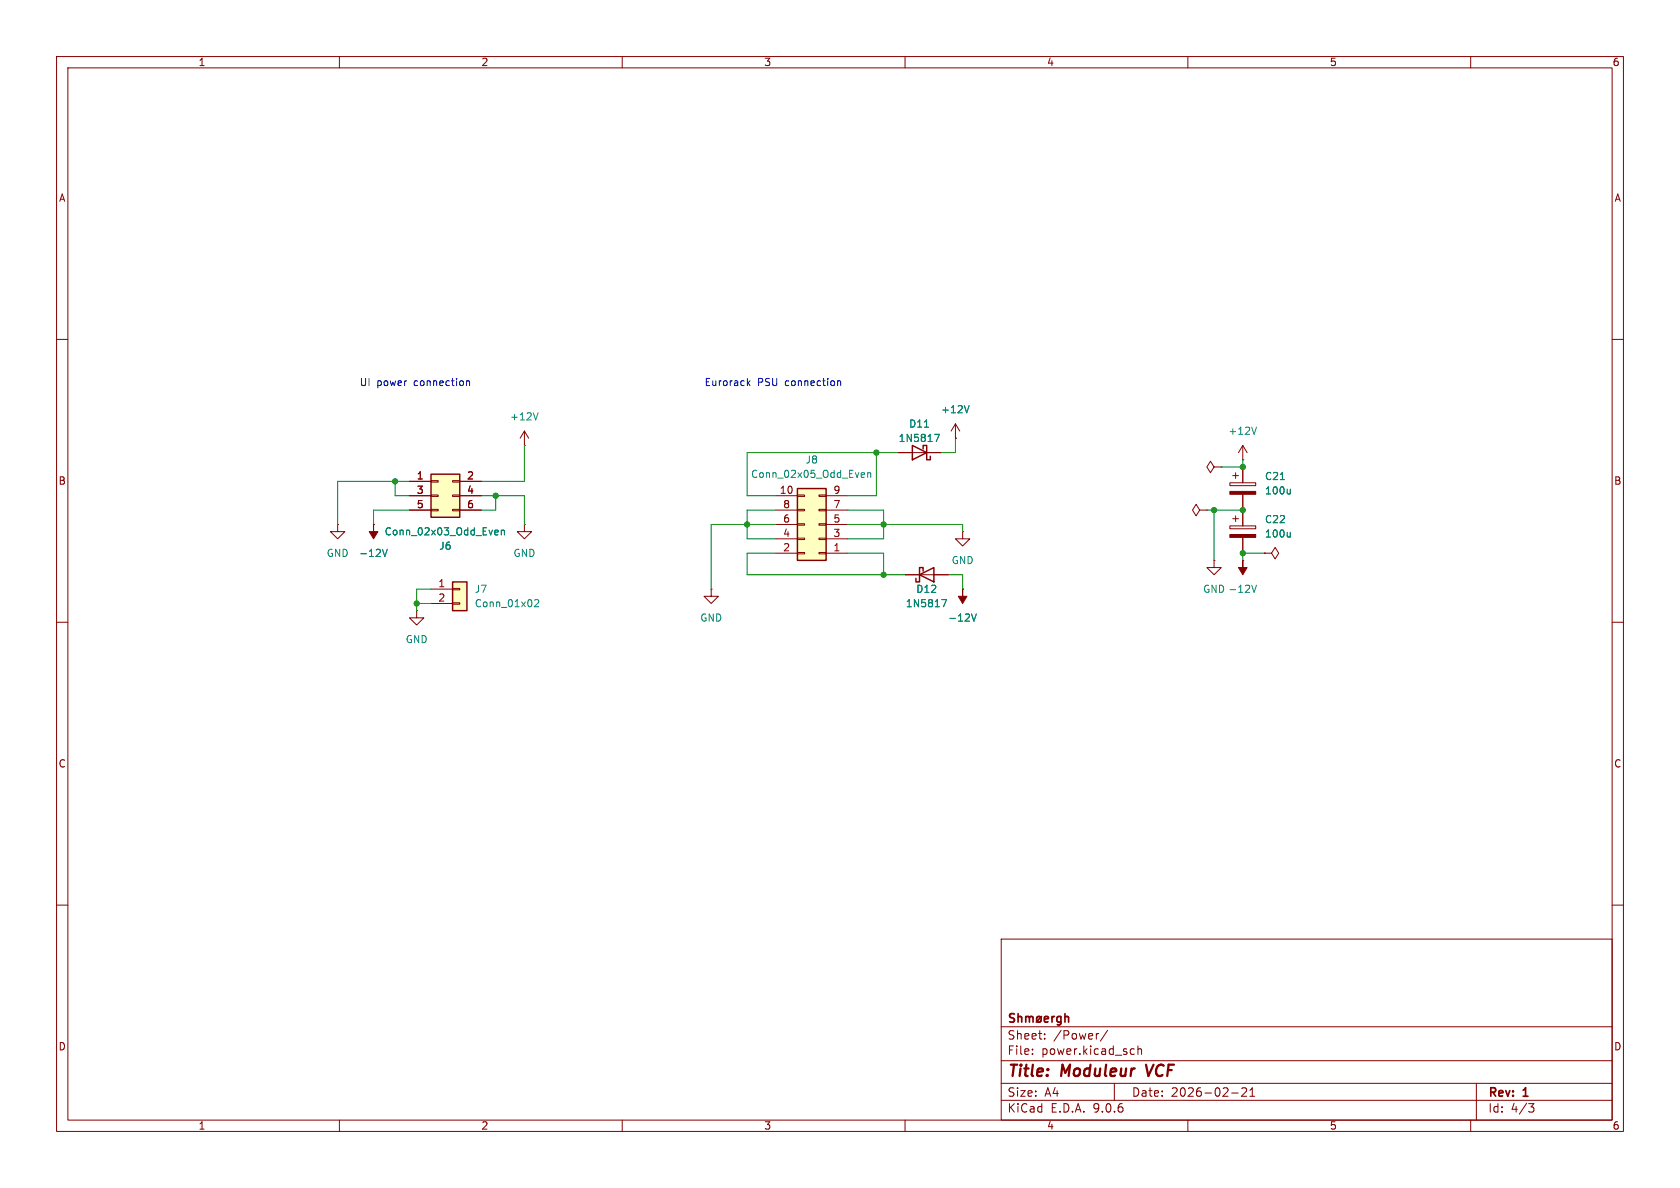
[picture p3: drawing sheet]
<svg xmlns="http://www.w3.org/2000/svg" width="297mm" height="210mm" viewBox="0 0 297 210" stroke-linecap="round" stroke-linejoin="round" font-family="sans-serif">
<g fill="none" stroke="#840000" stroke-width=".18">
<path d="M10 10h277v190h-277zM12 12h273v186h-273zM60 10v2M110 10v2M160 10v2M210 10v2M260 10v2M10 60h2M219.7 78.7v2.6M219.7 78.7l-.8 1.3M219.7 78.7l.8 1.3M285 60h2"/>
<path d="M170.2 94v1.3h1.2l-1.2 1.2-1.3-1.2h1.3M170.2 94h.1M212.1 90.2l-.6-1-.7 1 .7 1 .6-1h1.3M213.4 90.2h.1M214.6 99.1v1.2h1.3l-1.3 1.3-1.2-1.3h1.2M214.6 99.1h.1M214.6 82.6l-.6-1.1-.6 1.1 .6 1 .6-1h1.3M215.9 82.6h.1M217.4 93h4.6v.5h-4.6zM217.4 85.3h4.6v.6h-4.6zM217.9 91.7h1M217.9 84.1h1"/>
<path d="M218.4 83.6v1M218.4 91.2v1M219.7 81.3h.1M219.7 82.6v2.7M219.7 87.4v5.6M219.7 95v2.8M223.5 97.8h1.3l.6-1 .7 1-.7 1-.6-1M223.5 97.8h.1M10 110h2M125.7 104.1v1.3h1.3l-1.3 1.3-1.2-1.3h1.2M125.7 104.1h.1M160 101.6h7.6"/>
<path d="M170.2 104.1h.1M285 110h2M10 160h2M177 166h108v32h-108zM285 160h2M60 198v2M110 198v2M160 198v2M177 194.5h108M177 191.5h108M177 187.5h108M177 181.5h108"/>
<path d="M182.5 186.3v.1M182.5 185.5v.1M184.7 183.6v.1M184.7 182.8v.1M194.2 182.7l-.2 .1M195.8 182.1l-1.3 2M197 191.5v3M200.1 185.4l.4 .1M200.5 186.3l-.4 .1M201.2 185.5l.2-.1 .3 .1 .1 .9M201.2 184.9v1.5M210 198v2"/>
<path d="M217.7 193.2h1.2M219.5 192.4l.6-.1 .2 .1 .1 .3-.9 1.1h.9M221 193.8h.8M221 192.7l.4-.4v1.5M260 198v2M261 191.5v6.5M270.2 195.1h1l-.5 .6 .4 .1 .1 .5-.3 .3h-.4"/>
</g>
<path d="M202.6 188.2l.4 2" fill="none" stroke="#840000" stroke-width=".4"/>
<g fill="none" stroke="#840000" stroke-width=".3">
<path d="M179.3 179.3l-.5-.1-.2 .1v.5l.6 .2 .1 .4-.2 .3-.6-.1M180 179.8l.2-.1 .4 .1v.9M180 179.2v1.5M181.3 179.8l.5-.1 .2 .2M181.3 179.7v1M182 179.9l.2-.2 .4 .1v.9M182 179.9v.8M183.4 179.8l.4-.1 .3 .3v.4l-.3 .3-.4-.1-.1-.2v-.4zM184.1 179.7l-.9 1M186 179.7v1M186.4 179.7l-.3 .1-.1 .2M187.6 179.8l-.5-.1-.3 .3v.4l.2 .2h.6"/>
<path d="M187.6 179.7v1.2l-.3 .3-.4-.1M188.3 179.8l.2-.1 .3 .1 .1 .9M188.3 179.2v1.5M184.6 180.2l.7-.2v-.2l-.5-.1-.2 .2 .1 .7h.6"/>
</g>
<g fill="#840000" stroke="#840000" stroke-width=".18">
<path d="M217.4 94.5h4.6v.5h-4.6z"/>
<path d="M170.2 104.1v1.3h.7l-.7 1.3-.8-1.3h.8z"/>
<path d="M217.4 86.9h4.6v.5h-4.6z"/>
</g>
<path d="M222.1 75.5l-.4 1.3M226.4 84.8h.7M228.1 86.5v.8M228.1 94.1v.8M228.1 94.8l-.2 .1M228.1 87.2l-.2 .1M166.5 106h.8l-.5 1.3M171.8 108.5l.4 1.3 .4-1.3" fill="none" stroke="#008484" stroke-width=".18"/>
<path d="M162.6 101.6l2.5-1.3v2.6zM163.2 101v-.7h-.6v2.6h-.7v-.7" fill="none" stroke="#840000" stroke-width=".25"/>
<path d="M80 102.9h2.5v5.1h-2.5z" fill="#ffffc2"/>
<path d="M161.3 78.7l2.5 1.3-2.5 1.3zM163.2 79.4v-.7h.6v2.6h.7v-.7M80 102.9h2.5v5.1h-2.5z" fill="none" stroke="#840000" stroke-width=".25"/>
<g fill="none" stroke="#840000" stroke-width=".18">
<path d="M168.9 77.5h.1M168.9 74.9l-.8 1.3M168.9 74.9l.8 1.3M168.9 74.9v2.6M59.7 92.7v1.3h-1.3l1.3 1.3 1.3-1.3h-1.3M59.7 92.7h.1M158.7 80h7.7M73.7 108v1.2h1.2l-1.2 1.3-1.3-1.3h1.3M73.7 108h.1M76.2 104.1h3.8M76.2 106.7h3.8M80 104h1.3v.3h-1.3z"/>
<path d="M80 106.6h1.3v.2h-1.3z"/>
</g>
<path d="M163.4 75.5h.8M165.2 76.8h.9l-.6 1.2M171.3 71.7l-.4 1.3M94.5 106.1l.5-.1 .2 .4-.7 .9h.7" fill="none" stroke="#008484" stroke-width=".18"/>
<path d="M76.2 83.8h5.1v7.6h-5.1z" fill="#ffffc2"/>
<path d="M76.2 83.8h5.1v7.6h-5.1z" fill="none" stroke="#840000" stroke-width=".25"/>
<g fill="none" stroke="#840000" stroke-width=".18">
<path d="M66 92.7h.1M72.4 85.1h3.8M72.4 87.6h3.8M72.4 90.2h3.8M76.2 85h1.3v.2h-1.3zM76.2 87.5h1.3v.3h-1.3zM76.2 90h1.3v.3h-1.3zM80 85h1.3v.2h-1.3zM80 87.5h1.3v.3h-1.3zM80 90h1.3v.3h-1.3zM81.3 85.1h3.8M81.3 87.6h3.8"/>
<path d="M81.3 90.2h3.8M219.7 99.1h.1"/>
</g>
<path d="M67.6 97.1l.4 1.3 .5-1.3M87.7 93.7l.3 .1 .1 .2-.6 .1M88 94.5l-.3 .1M88.6 93.8l.2-.1 .3 .1 .1 .8M88.6 93.7v.9M221.3 103.4l.4 1.3 .4-1.3" fill="none" stroke="#008484" stroke-width=".18"/>
<g fill="#840000" stroke="#840000" stroke-width=".18">
<path d="M66 92.7v1.3h.8l-.8 1.3-.7-1.3h.7z"/>
<path d="M219.7 99.1v1.2h.8l-.8 1.3-.8-1.3h.8z"/>
</g>
<path d="M141 86.4h5v12.7h-5z" fill="#ffffc2"/>
<path d="M141 86.4h5v12.7h-5z" fill="none" stroke="#840000" stroke-width=".25"/>
<g fill="none" stroke="#840000" stroke-width=".18">
<path d="M92.7 78.7h.1M92.7 76.2l.8 1.3M92.7 76.2l-.8 1.3M92.7 76.2v2.5M168.9 77.5h.1M66 92.7h.1M72.4 90.2h3.8M72.4 87.6h3.8M72.4 85.1h3.8M81.3 90.2h3.8M81.3 87.6h3.8M81.3 85.1h3.8"/>
<path d="M92.7 92.7v1.3h-1.3l1.3 1.3 1.3-1.3h-1.3M92.7 92.7h.1M137.2 97.8h3.8M137.2 95.3h3.8M137.2 92.7h3.8M137.2 90.2h3.8M137.2 87.6h3.8M141 97.7h1.2v.2h-1.2zM141 95.1h1.2v.3h-1.2zM141 92.6h1.2v.2h-1.2zM141 90h1.2v.3h-1.2zM141 87.5h1.2v.3h-1.2z"/>
<path d="M144.8 97.7h1.2v.2h-1.2zM144.8 95.1h1.2v.3h-1.2zM144.8 92.6h1.2v.2h-1.2zM144.8 90h1.2v.3h-1.2zM144.8 87.5h1.2v.3h-1.2zM146 97.8h3.9M146 95.3h3.9M146 92.7h3.9M146 90.2h3.9M146 87.6h3.9M158.7 80h2.6M163.8 80h2.6"/>
<path d="M219.7 82.6v2.7M219.7 87.4v5.6M219.7 95v2.8M223.5 97.8h.1M160 101.6h2.6M165.1 101.6h2.5M170.2 104.1h.1"/>
</g>
<g fill="none" stroke="#008484" stroke-width=".18">
<path d="M95.1 73l-.4 1.2M163.4 75.5h.8M165.2 76.8h.9l-.6 1.2M171.3 71.7l-.4 1.3M67.6 97.1l.4 1.3 .5-1.3M87.7 93.7l.3 .1 .1 .2-.6 .1M88 94.5l-.3 .1M88.6 93.8l.2-.1 .3 .1 .1 .8M88.6 93.7v.9M152.4 83.6h.4l.1 .3-.7 .1M152.8 84.3l-.4 .1M153.4 83.7l.2-.1h.3v.8"/>
<path d="M153.4 83.6v.8M226.4 84.8h.7M228.1 86.5v.8M228.1 94.1v.8M228.1 87.2l-.2 .1M228.1 94.8l-.2 .1M166.5 106h.8l-.5 1.3M171.8 108.5l.4 1.3 .4-1.3"/>
</g>
<g fill="none" stroke="#008400" stroke-width=".18">
<path d="M92.7 78.7v6.4h-7.6M168.9 77.5v2.5h-2.5M69.8 85.1v2.5h2.6M72.4 90.2h-6.4v2.5M72.4 85.1h-12.7v7.6M85.1 87.6h7.6v5.1M87.6 87.6v2.6h-2.5M137.2 90.2h-5.1v5.1h5.1M137.2 97.8h-5.1v3.8h27.9M137.2 92.7h-11.5v11.4M149.9 90.2h6.3v5.1h-6.3M149.9 97.8h6.3v3.8"/>
<path d="M149.9 92.7h20.3v1.3M154.9 80v7.6h-5M158.7 80h-26.6v7.6h5.1M213.4 90.2h6.3M214.6 90.2v8.9M219.7 81.3v1.3h-3.8M223.5 97.8h-3.8v1.3M73.7 106.7h2.5M76.2 104.1h-2.5v3.9M167.6 101.6h2.6v2.5"/>
</g>
<path d="M82.5 67.3v.9M82.5 67.4l.2-.1 .3 .1v.8M132.2 67.7l.4 .5M132.6 67.3l-.5 .5M148.1 67.4l.2-.1 .3 .1v.8M148.1 67.3v.9" fill="none" stroke="#0000c2" stroke-width=".18"/>
<g fill="#008400" stroke="#008400" stroke-width=".18">
<circle cx="132.1" cy="92.7" r=".46"/>
<circle cx="69.8" cy="85.1" r=".46"/>
<circle cx="73.7" cy="106.7" r=".46"/>
<circle cx="87.6" cy="87.6" r=".46"/>
<circle cx="154.9" cy="80" r=".46"/>
<circle cx="156.2" cy="101.6" r=".46"/>
<circle cx="156.2" cy="92.7" r=".46"/>
<circle cx="219.7" cy="90.2" r=".46"/>
<circle cx="219.7" cy="82.6" r=".46"/>
<circle cx="214.6" cy="90.2" r=".46"/>
<circle cx="219.7" cy="97.8" r=".46"/>
</g>
<g font-size="2.8" fill="#840000">
<text x="178" y="190.9">Title:</text>
<text x="187.7" y="190.9">Moduleur</text>
<text x="203.5" y="190.9">VCF</text>
</g>
<g font-size="2.1" fill="#840000">
<text x="178" y="184">Sheet:</text>
<text x="186.2" y="184">/Power/</text>
<text x="178" y="186.7">File:</text>
<text x="184.1" y="186.7">power.kicad_sch</text>
<text x="178" y="196.9">KiCad</text>
<text x="178" y="194.1">Size:</text>
<text x="184.7" y="194.1">A4</text>
<text x="185.7" y="196.9">E.D.A.</text>
<text x="193.3" y="196.9">9.0.6</text>
<text x="200" y="194.1">Date:</text>
<text x="207" y="194.1">2026-02-21</text>
<text x="263" y="194.3">Rev:</text>
<text x="263" y="196.9">Id:</text>
<text x="267.1" y="196.9">4/3</text>
<text x="269.4" y="194.3">1</text>
</g>
<g font-size="1.8" fill="#840000">
<text x="35" y="11.9">1</text>
<text x="85" y="11.9">2</text>
<text x="135" y="11.9">3</text>
<text x="185" y="11.9">4</text>
<text x="235" y="11.9">5</text>
<text x="285" y="11.9">6</text>
<text x="10.3" y="35.9">A</text>
<text x="285.3" y="35.9">A</text>
<text x="10.3" y="85.9">B</text>
<text x="73.6" y="84.8">1</text>
<text x="73.6" y="87.4">3</text>
<text x="73.6" y="89.9">5</text>
<text x="82.5" y="84.8">2</text>
<text x="82.5" y="87.4">4</text>
<text x="82.5" y="89.9">6</text>
<text x="137.8" y="87.4">10</text>
<text x="138.4" y="89.9">8</text>
<text x="147.2" y="89.9">7</text>
<text x="147.2" y="87.4">9</text>
<text x="285.3" y="85.9">B</text>
<text x="138.4" y="95">4</text>
<text x="138.4" y="92.5">6</text>
<text x="147.2" y="95">3</text>
<text x="147.2" y="92.5">5</text>
<text x="138.4" y="97.5">2</text>
<text x="147.2" y="97.5">1</text>
<text x="77.4" y="103.9">1</text>
<text x="77.4" y="106.4">2</text>
<text x="10.3" y="135.9">C</text>
<text x="285.3" y="135.9">C</text>
<text x="10.3" y="185.9">D</text>
<text x="285.3" y="185.9">D</text>
<text x="35" y="199.9">1</text>
<text x="85" y="199.9">2</text>
<text x="135" y="199.9">3</text>
<text x="185" y="199.9">4</text>
<text x="235" y="199.9">5</text>
<text x="285" y="199.9">6</text>
</g>
<g font-size="1.8" fill="#0000c2">
<text x="63.5" y="68.3">UI</text>
<text x="66.6" y="68.3">power</text>
<text x="73.3" y="68.3">connection</text>
<text x="124.5" y="68.3">Eurorack</text>
<text x="133.9" y="68.3">PSU</text>
<text x="138.9" y="68.3">connection</text>
</g>
<g font-size="1.8" fill="#008484">
<text x="90.1" y="74.5">+12V</text>
<text x="160.6" y="75.8">D11</text>
<text x="166.3" y="73.3">+12V</text>
<text x="217.1" y="77.1">+12V</text>
<text x="142.3" y="82.1">J8</text>
<text x="158.8" y="78.3">1N5817</text>
<text x="132.7" y="84.7">Conn_02x05_Odd_Even</text>
<text x="223.5" y="87.6">100u</text>
<text x="223.5" y="85.1">C21</text>
<text x="67.9" y="94.8">Conn_02x03_Odd_Even</text>
<text x="223.5" y="95.2">100u</text>
<text x="223.5" y="92.7">C22</text>
<text x="57.7" y="98.7">GND</text>
<text x="63.4" y="98.7">-12V</text>
<text x="77.5" y="97.4">J6</text>
<text x="90.7" y="98.7">GND</text>
<text x="168.1" y="99.9">GND</text>
<text x="83.8" y="105">J7</text>
<text x="83.8" y="107.5">Conn_01x02</text>
<text x="160" y="107.5">1N5817</text>
<text x="161.9" y="105">D12</text>
<text x="212.6" y="105">GND -12V</text>
<text x="71.6" y="113.9">GND</text>
<text x="123.7" y="110.1">GND</text>
<text x="167.5" y="110.1">-12V</text>
</g>
</svg>
